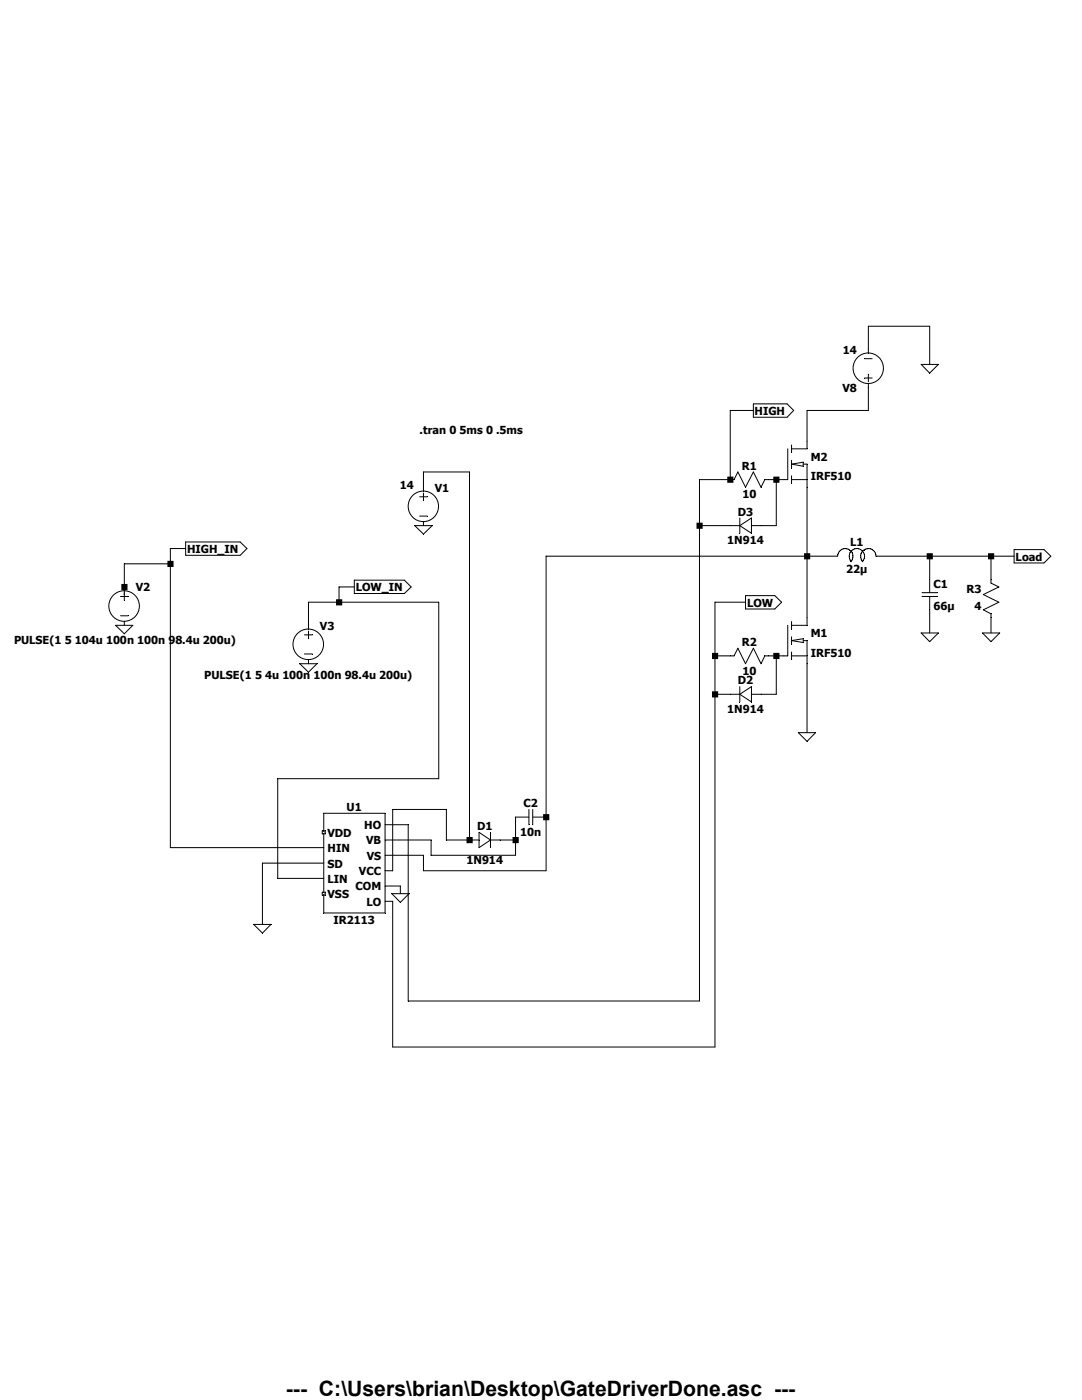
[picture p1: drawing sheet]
<svg xmlns="http://www.w3.org/2000/svg" width="216mm" height="279mm" viewBox="0 0 216 279" stroke-linecap="round" stroke-linejoin="round" font-family="sans-serif">
<g fill="none" stroke="#000" stroke-width=".2">
<path d="M172.5 75.4h1.5M172.5 71.6h1.5M173.3 69.7v.7M173.3 74.7v1.5M173.3 76.6v.7M83.7 99.1h1.6M84.5 97.2v.8M84.5 98.4v1.5M145.7 95.7h.8l.7-1.5 1.6 3 1.5-3 1.5 3 .8-1.5h.8M157.2 89.6v6.1h-.8M157.9 95.7h3.1M157.9 92.6l2.4-.4v.8z"/>
<path d="M157.9 88.8v1.5M157.9 91.9v1.5M157.9 95v1.5M160.3 92.6h.7v4.6M161 88.1v1.5h-3.1M24 119h1.6M24.8 117.1v.8M24.8 118.3v1.5M83.7 103h1.6M84.5 104.1v.8M167.1 111a1.53 1.53 0 0 1 2.2-1.4 1.53 1.53 0 0 1 .5 2.5M169.9 112.1a1.53 1.53 0 0 1 0-2.2 1.53 1.53 0 0 1 2.1 0 1.53 1.53 0 0 1 0 2.2"/>
<path d="M174.8 111a1.53 1.53 0 0 0-2.1-1.4 1.53 1.53 0 0 0-.5 2.5M184 119h3M184 118.3h3M185.5 115.6v2.7M185.5 119v2.7M197.7 115.6v.8l1.6 .7-3.1 1.6 3.1 1.5-3.1 1.5 1.5 .8v.8M24 122.9h1.6M24.8 124v.8M60.7 126.7h1.6M60.7 130.5h1.6M61.6 124.8v.8M61.6 125.9v1.6"/>
<path d="M61.6 131.7v.8M145.7 130.9h.8l.7-1.5 1.6 3.1 1.5-3.1 1.5 3.1 .8-1.6h.8M157.2 124.8v6.1h-.8M157.9 130.9h3.1M157.9 127.8l2.4-.3v.7zM157.9 124v1.6M157.9 127.1v1.5M157.9 130.1v1.6M160.3 127.8h.7v4.7M161 123.3v1.5h-3.1M93.7 167.6h1.9M95.6 166.1l2.3 1.5-2.3 1.6z"/>
<path d="M97.9 166.1v3.1M97.9 167.6h1.9M102.9 163.1h2.6M105.5 161.5v3.1M106.3 163.1h2.7M106.3 161.5v3.1"/>
<circle cx="173.2" cy="73.5" r="3"/>
<circle cx="84.5" cy="101" r="3"/>
<circle cx="24.8" cy="120.9" r="3"/>
<circle cx="61.5" cy="128.6" r="3"/>
</g>
<path d="M64.6 162.3h12.2v19.9h-12.2z" fill="#fff"/>
<path d="M64.3 165.8h.6v.6h-.6zM64.6 162.3h12.2v19.9h-12.2z" fill="none" stroke="#000" stroke-width=".2"/>
<path d="M64.3 178.1h.6v.5h-.6z" fill="none" stroke="#000" stroke-width=".2"/>
<g fill="none" stroke="#000" stroke-width=".2">
<path d="M173.3 69.7v-4.6h12.2v7.6M173.3 77.3v4.6h-12.3v6.2M183.8 72.7h3.4l-1.7 1.8zM84.5 97.2v-3h9.2v73.4h-4.6v-6.1h-10.7v12.3h-1.6M150.3 80.6h6.8l1.3 1.3-1.3 1.4h-6.8zM150.3 81.9h-4.6v13.8h-6.1v104.1h-58.2v-35.2h-4.6M153.4 95.7h3M154.9 95.7v9.2h-5M161 97.2v26.1M34 112.5h-9.2v6.2M37 108.2h10.9l1.4 1.3-1.4 1.3h-10.9zM37 109.5h-3v59.7h30.6"/>
<path d="M70.7 115.8h10l1.3 1.3-1.3 1.3h-10zM70.7 117.1h-3.1v3.1M82.8 104.9h3.4l-1.7 1.7zM139.6 104.9h8M147.6 103.4v3M147.6 104.9l2.3-1.5v3zM148.8 118.9h5.8l1.4 1.3-1.4 1.3h-5.8zM167.1 111h-58.1v62.8h-24.5v-3.1h-7.7M174.8 111h27.6M185.5 111v4.6M197.7 111v4.6M202.4 109.7h5.9l1.4 1.3-1.4 1.4h-5.9z"/>
<path d="M23.1 124.8h3.4l-1.7 1.7zM59.8 132.5h3.4l-1.6 1.7zM61.6 124.8v-4.6h25.9v35.2h-32.1v19.9h9.2M142.7 138.6h4.9M142.7 130.9h3M147.6 137v3.1M147.6 138.6l2.3-1.6v3.1zM148.8 120.2h-6.1v88.8h-64.3v-29.1h-1.6M153.4 130.9h3M154.9 130.9v7.7h-5M161 132.5v13.7M183.8 126.3h3.4l-1.7 1.8z"/>
<path d="M185.5 121.7v4.6M196 126.3h3.5l-1.8 1.8zM197.7 123.3v3M159.3 146.2h3.4l-1.7 1.8zM64.6 172.3h-12.2v12.2M76.8 176.8h3.1v1.6M78.2 178.4h3.4l-1.7 1.7zM99.8 167.6h3.1M102.9 163.1v7.6h-16.9v-3.1h-9.2M50.6 184.5h3.5l-1.7 1.7z"/>
</g>
<path d="M24.2 116.5h1.2v1.3h-1.2zM33.4 111.9h1.2v1.3h-1.2zM67.1 119.6h1.2v1.2h-1.2zM93.1 167h1.2v1.3h-1.2zM102.3 167h1.2v1.3h-1.2zM108.4 162.5h1.2v1.2h-1.2zM139 104.3h1.2v1.2h-1.2zM142.1 130.3h1.2v1.2h-1.2zM142.1 138h1.2v1.2h-1.2zM145.1 95.1h1.2v1.3h-1.2zM154.3 95.1h1.2v1.3h-1.2zM154.3 130.3h1.2v1.2h-1.2zM160.4 110.4h1.3v1.2h-1.3zM184.9 110.4h1.2v1.2h-1.2zM197.1 110.4h1.3v1.2h-1.3z" fill-rule="evenodd" fill="#000"/>
<text font-size="4.2" x="57.1" y="278.7">--- C:\Users\brian\Desktop\GateDriverDone.asc ---</text>
<g font-size="2.2">
<text x="168.2" y="70.6">14</text>
<text x="150.6" y="82.8">HIGH</text>
<text x="168.1" y="78.2">V8</text>
<text x="83.7" y="86.7">.tran 0 5ms 0 .5ms</text>
<text x="148" y="93.7">R1</text>
<text x="161.8" y="92">M2</text>
<text x="161.8" y="95.8">IRF510</text>
<text x="79.8" y="97.5">14</text>
<text x="86.8" y="98.1">V1</text>
<text x="148.2" y="99.4">10</text>
<text x="147.2" y="102.9">D3</text>
<text x="37.3" y="110.4">HIGH_IN</text>
<text x="145.1" y="108.6">1N914</text>
<text x="169.6" y="109">L1</text>
<text x="202.6" y="111.9">Load</text>
<text x="27.1" y="118">V2</text>
<text x="71" y="118">LOW_IN</text>
<text x="168.9" y="114.3">22µ</text>
<text x="186.3" y="117.3">C1</text>
<text x="192.8" y="118.4">R3</text>
<text x="63.8" y="125.7">V3</text>
<text x="149.1" y="121.1">LOW</text>
<text x="186.3" y="121.8">66µ</text>
<text x="194.4" y="121.8">4</text>
<text x="2.8" y="128.6">PULSE(1 5 104u 100n 100n 98.4u 200u)</text>
<text x="148" y="128.9">R2</text>
<text x="161.8" y="127.2">M1</text>
<text x="161.8" y="131">IRF510</text>
<text x="40.8" y="135.6">PULSE(1 5 4u 100n 100n 98.4u 200u)</text>
<text x="147.2" y="136.6">D2</text>
<text x="148.2" y="134.7">10</text>
<text x="145.1" y="142.3">1N914</text>
<text x="69.2" y="161.8">U1</text>
<text x="104.5" y="161.1">C2</text>
<text x="65.4" y="167">VDD</text>
<text x="72.7" y="165.5">HO</text>
<text x="95.2" y="165.7">D1</text>
<text x="103.8" y="166.8">10n</text>
<text x="65.4" y="170.1">HIN</text>
<text x="65.4" y="173.1">SD</text>
<text x="73.1" y="168.5">VB</text>
<text x="73.2" y="171.6">VS</text>
<text x="93.1" y="172.3">1N914</text>
<text x="65.4" y="176.2">LIN</text>
<text x="65.4" y="179.2">VSS</text>
<text x="71" y="177.7">COM</text>
<text x="71.6" y="174.7">VCC</text>
<text x="66.5" y="184.4">IR2113</text>
<text x="73.1" y="180.8">LO</text>
</g>
</svg>
